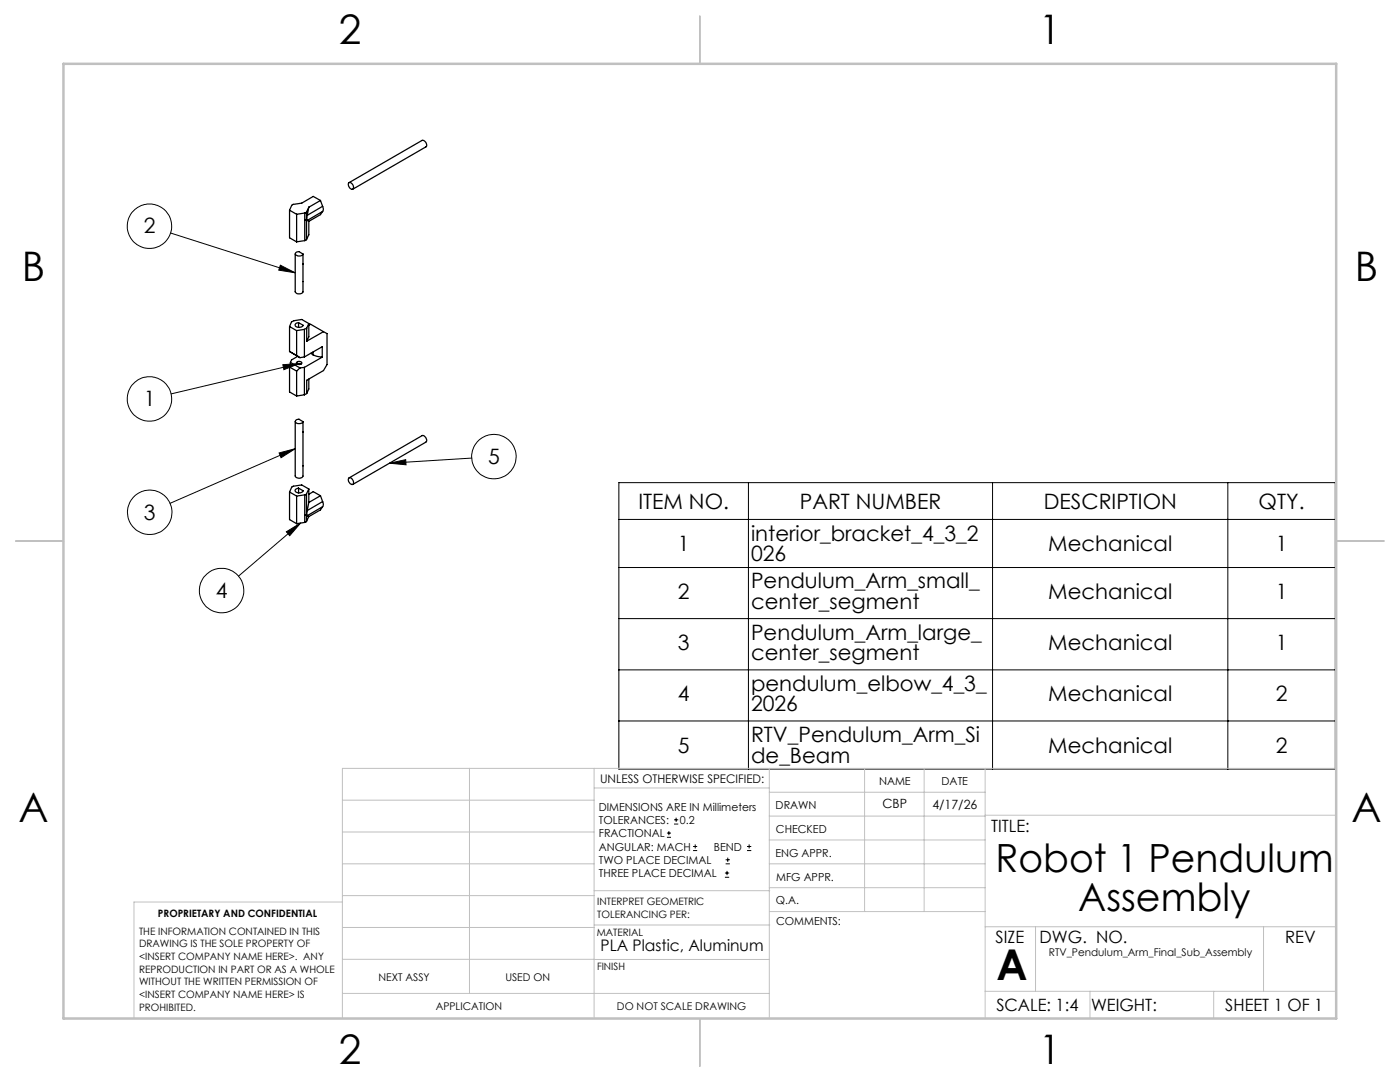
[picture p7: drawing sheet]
<svg xmlns="http://www.w3.org/2000/svg" width="279mm" height="216mm" viewBox="0 0 279 216" stroke-linecap="round" stroke-linejoin="round" font-family="sans-serif">
<g fill="none" stroke="#000" stroke-width=".25">
<path d="M69.6 36.5a.81 .81 0 0 1 .8 .3 .81 .81 0 0 1 0 .9 .88 .88 0 0 1-.8-1.2zM69.7 36.4l14.5-8.4a.85 .85 0 0 1 .8 1.3l-14.6 8.4M57.8 41.9v5.5l1.4 .9M57.8 41.9l1.4 .9M58.9 50.7v7.5a.91 .91 0 0 0 1.6 0v-7.5M59.1 50.3l.6-.1 .8 .5a.91 .91 0 0 1-1.6 0zM59.2 42.8v5.5M60.8 42.5v5.5M60.8 42.5l-1.6 .3M60.8 48l-1.6 .3M61.2 42.3l-.4 .2M61.2 43.7l-.4 .2"/>
<path d="M61.2 47.8l-.4 .2M61.2 42.3v5.5M61.3 43l-.1 .6 .1 .4M61.3 44l.3 .2M61.6 44.2v2.6l-.4 1M61.6 41.3l-.4 1M61.6 41.3l-.3 1.7M64 40l-1.5-.8-2.3 1.3-1.8 .3-.6 1.1M64 40l-2.4 1.3M64 40l.4 1.2M64.4 41.2l.1 .4-.1 .6M64.4 41.2l-3.1 1.8"/>
<path d="M64.4 42.2l-3.1 1.8M64.4 42.2l-.4 .6-2.4 1.4M57.8 65.2v4.9M57.8 73.2v5l1.4 .8M57.8 65.2l1.4 .8M57.8 70.1l1.4 .8M57.8 70.1l2.1 1.3M57.8 73.2l1.4 .8M58 72.3l-.2 .9M58 72.3l1.9 1.1M59.1 64.5l.5-.1 .9 .5a.95 .95 0 0 1-1.6-.1zM59.2 66v4.9"/>
<path d="M59.2 74v5M59.2 70.9l.7 .5M59.2 72.3a.57 .57 0 0 1 1 .2 .64 .64 0 0 1-1-.1zM59.3 72.6l.3-.1 .5 .1M59.4 71.1l-1.2 .7-.2 .5M59.6 64.4v.9M59.9 73.4l-.7 .6M60.7 65.7l-1.5 .3M60.7 65.7v5.5M60.7 73.3v5.5M60.7 71.2l-.8 .2M60.7 71.2l3.6-2v2.1"/>
<path d="M60.7 78.8l-1.5 .2M60.7 73.3l-.8 .1M61.2 65.5l-.5 .2M61.2 65.5v2.6M61.2 78.5l-.5 .3M61.6 64.6v2.6l-.4 .9M61.6 75.6v2l-.4 .9M61.6 64.6l-1.4-.9-1.5 .3-.5 .2-.4 1M61.6 64.6l-.4 .9M61.6 64.9l.4-.2 2.6 1.5M62.1 70.5l.4 .3M62.5 70.8l.8 .3 1 .2"/>
<path d="M62.5 70.2v.6M64.3 71.3l-3.6 2M64.6 66.2l.7 .4v6.1l-.7 1.2-3.4 2v2.6M64.6 66.2l-3.4 1.9M57.8 98.2l1.4 .8M57.8 98.2v5.5l1.4 .8M58.9 84.1v10.9a.91 .91 0 0 0 1.6 0v-10.9M59 97.6l.6-.2 .9 .5a.95 .95 0 0 1-1.6 0zM59.1 83.8l.6-.2 .8 .5a.91 .91 0 0 1-1.6 0zM59.2 99v5.5M59.6 97.4v1M60.8 98.7l-1.6 .3"/>
<path d="M60.8 98.7v5.5M61.2 98.5l-.4 .2M61.2 98.5v5.5M61.6 97.6l-1.4-.8-1.6 .2-.4 .2-.4 1M61.6 97.6l-.4 .9M61.6 97.6v2.7M61.6 98.6l.9-.5 1.5 .8M64 98.9l-2.4 1.4M64 98.9l.4 1.2M69.6 95.4a.86 .86 0 0 1 .8 1.3 .9 .9 0 0 1-.8-1.3zM69.7 95.4l14.5-8.5a.86 .86 0 0 1 .8 1.3l-14.6 8.5M60.8 104.2l-1.6 .3"/>
<path d="M61.2 102.6l-.4 .2M61.2 104l-.4 .2M61.3 101.9l-.1 .6 .1 .4M61.3 102.9l.3 .2M61.6 100.3l-.3 1.6M61.6 103.1l-.4 .9M64.4 100.1l.1 .4-.1 .6M64.4 100.1l-3.1 1.8M64.4 101.1l-3.1 1.8M64.4 101.1l-.4 .6-2.4 1.4"/>
</g>
<g fill="none" stroke="#000" stroke-width=".2">
<path d="M34 46.5l24.9 7.9M56 52.9l2.9 1.5-3.3-.5zM56.4 72.8l3.4-.3-3.1 1.3zM59.8 72.5l-25.7 6.1M55.7 90.4l3.2-.9-2.8 1.8zM58.9 89.5l-25 10.9M77.7 92.4l3.3-.7v1zM94.2 91.4l-16.5 1M123.5 96.3h143v57.2h-143zM149.4 96.3v57.2M198.1 96.3v57.2M245 96.3v57.2"/>
<path d="M57.1 106.1l2.9-1.7-2.2 2.5zM60 104.4l-12.4 10.6M123.5 103.6h143M123.5 113.2h143M123.5 123.4h143M123.5 133.7h143M123.5 143.9h143M133.1 167.1h.8M133.1 166.2h.8M133.5 165.8v.9M134.5 164.4h.9M134.5 163.6h.9"/>
<path d="M134.9 163.2v.8M138.3 169.7h.8M138.3 168.9h.8M138.7 168.5v.8M144.7 175h.8M144.7 174.2h.8M144.8 172.4h.9M144.8 171.6h.9M145.1 173.8v.8M145.2 171.1v.9M149.1 169.7h.8M149.1 168.9h.8"/>
<path d="M149.5 168.5v.8"/>
<circle cx="29.8" cy="45.1" r="4.4"/>
<circle cx="29.8" cy="79.6" r="4.4"/>
<circle cx="98.6" cy="91.1" r="4.4"/>
<circle cx="29.9" cy="102.2" r="4.4"/>
<circle cx="44.2" cy="117.8" r="4.4"/>
</g>
<g fill="none" stroke="#c0c0c0" stroke-width=".2">
<path d="M68.3 159.7h50.3M93.7 153.3v44.9M118.6 153.3v49.9M118.6 157.2h34.9M153.5 153.3v49.9M153.5 158.1h43.1M172.5 153.3v28.6M184.4 153.3v28.6M196.6 153.3v49.9M266.7 153.3h-198.4v49.9M68.3 178.7h50.3M68.3 172.4h50.3"/>
<path d="M68.3 166h50.3M68.3 180h-41.6v23.2M118.6 177.7h35M153.5 167.6h43.1M153.5 162.8h43.1M153.5 172.4h43.1M153.5 177.1h43.1M196.6 162.7h70.1M68.3 198.2h85.2M68.3 191.4l85.2 .1M68.3 185.1h50.3M118.6 184.6h35"/>
<path d="M153.6 181.9h43M196.6 197.8h70.1M196.6 184.9h70.1M206.7 184.9v12.9M217.5 197.8v5.4M242.2 197.8v5.4M252.2 184.9v12.9"/>
</g>
<path d="M139.7 3.2v9.5M3.1 107.9h9.6M266.7 107.9h9.5M139.7 203.2v9.6" fill="none" stroke="#c0c0c0" stroke-width=".25"/>
<path d="M12.7 12.7h254v190.5h-254z" fill="none" stroke="#c0c0c0" stroke-width=".5"/>
<path d="M77.7 92.4l3.3-.7v1zM57.1 106.1l2.9-1.7-2.2 2.5zM55.7 90.4l3.2-.9-2.8 1.8zM56.4 72.8l3.4-.3-3.1 1.3zM56 52.9l2.9 1.5-3.3-.5z" fill="#000"/>
<text font-size="8.5" x="198.9" y="195.5">A</text>
<g font-size="8.1">
<text x="67.6" y="8.9">2</text>
<text x="207.3" y="8.9">1</text>
<text x="4.4" y="56.1">B</text>
<text x="270.4" y="56.1">B</text>
<text x="3.7" y="164.1">A</text>
<text x="269.7" y="164.1">A</text>
<text x="67.6" y="212.4">2</text>
<text x="207.3" y="212.4">1</text>
</g>
<g font-size="7.8">
<text x="198.7" y="174">Robot 1 Pendulum</text>
<text x="215.2" y="181.7">Assembly</text>
</g>
<g font-size="4.2">
<text x="28.7" y="46.6">2</text>
<text x="28.7" y="81">1</text>
<text x="97.4" y="92.6">5</text>
<text x="127.4" y="101.5">ITEM NO.</text>
<text x="159.6" y="101.5">PART NUMBER</text>
<text x="208.3" y="101.5">DESCRIPTION</text>
<text x="251.2" y="101.5">QTY.</text>
<text x="28.7" y="103.7">3</text>
<text x="149.9" y="107.9">interior_bracket_4_3_2</text>
<text x="135.3" y="109.9">1</text>
<text x="149.9" y="112">026</text>
<text x="209.2" y="109.9">Mechanical</text>
<text x="254.6" y="109.9">1</text>
<text x="43.1" y="119.3">4</text>
<text x="135.3" y="119.4">2</text>
<text x="149.9" y="117.4">Pendulum_Arm_small_</text>
<text x="209.2" y="119.4">Mechanical</text>
<text x="254.6" y="119.4">1</text>
<text x="149.9" y="121.5">center_segment</text>
<text x="135.3" y="129.7">3</text>
<text x="149.9" y="127.6">Pendulum_Arm_large_</text>
<text x="149.9" y="131.7">center_segment</text>
<text x="209.2" y="129.7">Mechanical</text>
<text x="254.6" y="129.7">1</text>
<text x="149.9" y="137.8">pendulum_elbow_4_3_</text>
<text x="135.3" y="139.9">4</text>
<text x="149.9" y="141.9">2026</text>
<text x="209.2" y="139.9">Mechanical</text>
<text x="254.6" y="139.9">2</text>
<text x="149.9" y="148.1">RTV_Pendulum_Arm_Si</text>
<text x="135.3" y="150.2">5</text>
<text x="149.9" y="152.2">de_Beam</text>
<text x="209.2" y="150.2">Mechanical</text>
<text x="254.6" y="150.2">2</text>
</g>
<g font-size="3.4">
<text x="197.8" y="166">TITLE:</text>
<text x="198.7" y="188.1">SIZE</text>
<text x="207.5" y="188.1">DWG. NO.</text>
<text x="256.5" y="188.2">REV</text>
<text x="198.8" y="201.7">SCALE: 1:4</text>
<text x="217.7" y="201.8">WEIGHT:</text>
<text x="244.5" y="201.7">SHEET 1 OF 1</text>
</g>
<text font-size="3.2" x="119.9" y="189.8">PLA Plastic, Aluminum</text>
<g font-size="2.5">
<text x="176.1" y="161.3">CBP</text>
<text x="186.1" y="161.4">4/17/26</text>
</g>
<text font-size="2.4" x="119.8" y="156.2">UNLESS OTHERWISE SPECIFIED:</text>
<g font-size="2.2">
<text x="119.5" y="161.8">DIMENSIONS ARE IN Millimeters</text>
<text x="154.8" y="161.4">DRAWN</text>
<text x="175.4" y="156.6">NAME</text>
<text x="187.9" y="156.7">DATE</text>
<text x="119.5" y="164.4">TOLERANCES:</text>
<text x="119.5" y="167.1">FRACTIONAL</text>
<text x="135.7" y="164.4">0.2</text>
<text x="154.9" y="166.3">CHECKED</text>
<text x="119.5" y="169.7">ANGULAR: MACH</text>
<text x="119.5" y="172.4">TWO PLACE DECIMAL</text>
<text x="142.5" y="169.7">BEND</text>
<text x="154.8" y="170.9">ENG APPR.</text>
<text x="119.5" y="175">THREE PLACE DECIMAL</text>
<text x="154.9" y="175.7">MFG APPR.</text>
<text x="154.9" y="180.4">Q.A.</text>
<text x="154.9" y="184.6">COMMENTS:</text>
</g>
<g font-size="2.1">
<text x="209.3" y="190.8">RTV_Pendulum_Arm_Final_Sub_Assembly</text>
<text x="75.5" y="195.7">NEXT ASSY</text>
<text x="100.9" y="195.7">USED ON</text>
<text x="86.9" y="201.5">APPLICATION</text>
<text x="123.1" y="201.6">DO NOT SCALE DRAWING</text>
</g>
<g font-size="2">
<text x="31.5" y="182.9">PROPRIETARY AND CONFIDENTIAL</text>
<text x="119.2" y="180.6">INTERPRET GEOMETRIC</text>
<text x="119.2" y="183.1">TOLERANCING PER:</text>
<text x="27.8" y="186.5">THE INFORMATION CONTAINED IN THIS</text>
<text x="27.8" y="189">DRAWING IS THE SOLE PROPERTY OF</text>
<text x="27.8" y="191.6">&lt;INSERT COMPANY NAME HERE&gt;. ANY</text>
<text x="119.1" y="186.7">MATERIAL</text>
<text x="27.8" y="194.1">REPRODUCTION IN PART OR AS A WHOLE</text>
<text x="27.8" y="196.6">WITHOUT THE WRITTEN PERMISSION OF</text>
<text x="119.1" y="193.5">FINISH</text>
<text x="27.8" y="199.1">&lt;INSERT COMPANY NAME HERE&gt; IS</text>
<text x="27.8" y="201.7">PROHIBITED.</text>
</g>
</svg>
